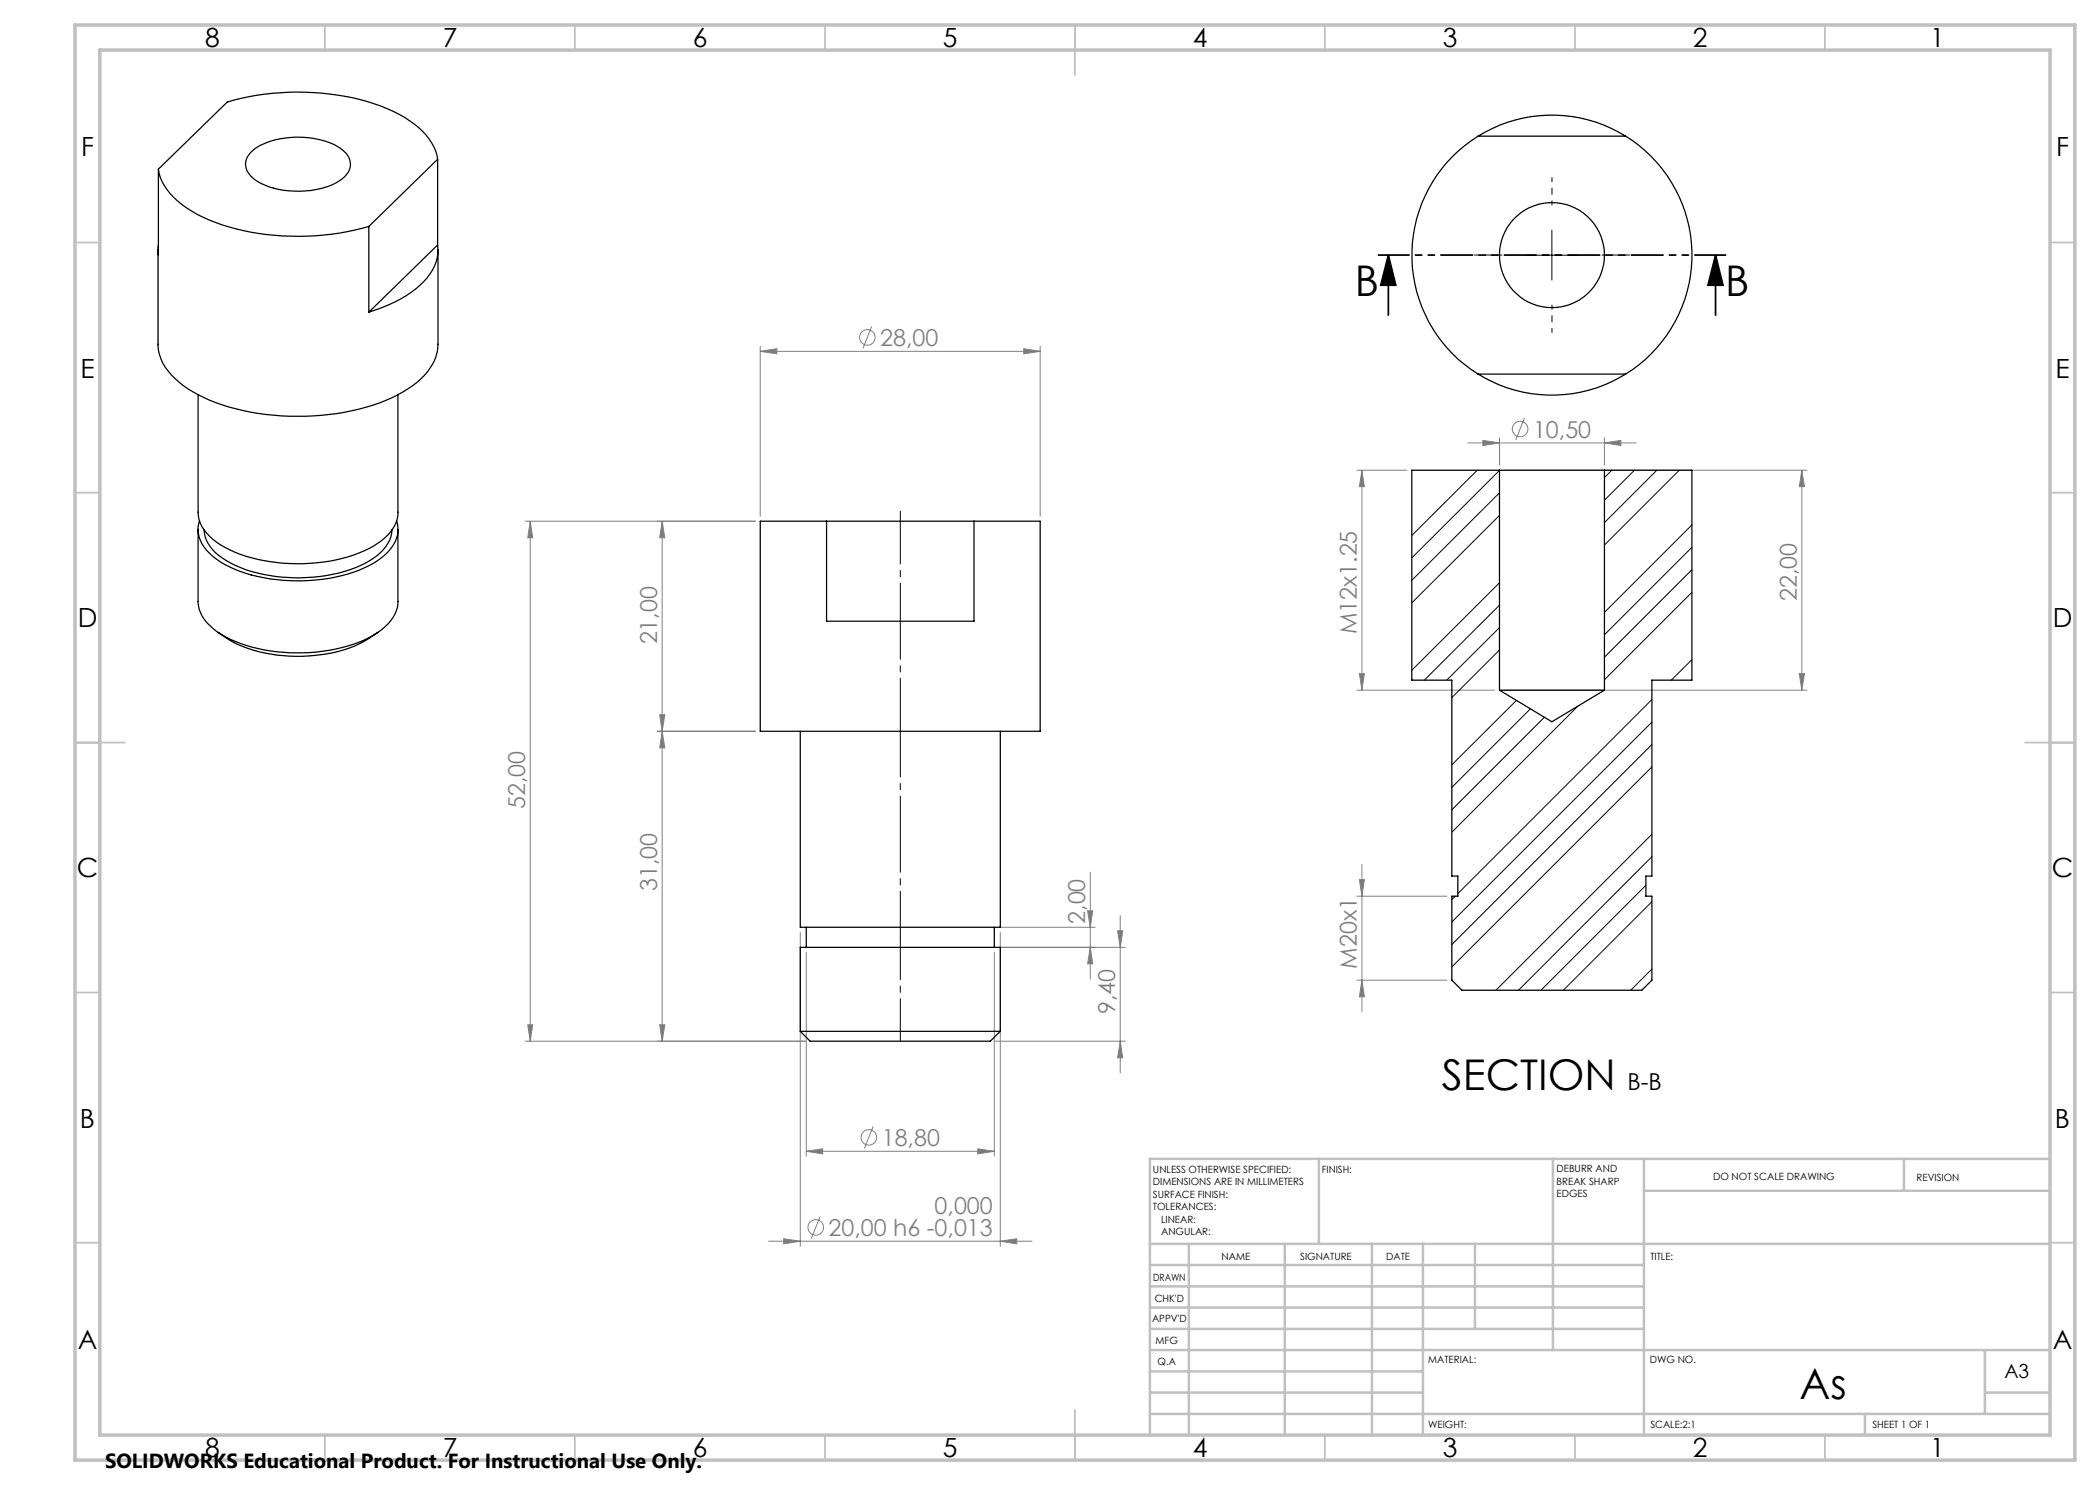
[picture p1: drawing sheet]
<svg xmlns="http://www.w3.org/2000/svg" width="420mm" height="297mm" viewBox="0 0 420 297" stroke-linecap="round" stroke-linejoin="round" font-family="sans-serif">
<g fill="none" stroke="#808080" stroke-width=".2">
<path d="M152 70.3l3.4-.6v1.1zM152 69.2v34.1M152 70.3h56M174.3 65.3l-1.7 4.4M204.8 69.7l3.2 .6-3.2 .5zM208 69.2v34.1M271.4 94h10M272.4 94l.5 3.3h-1zM272.4 94v44M293.5 88.6h33.7M296.6 88.1l3.3 .5-3.3 .5zM299.9 87.6v5.4"/>
<path d="M300.9 94h60.5M304.9 83.6l-1.8 4.4M320.9 88.6l3.3-.5v1zM320.9 87.6v5.4M360.4 94l.5 3.3h-1zM360.4 94v44M105.1 104.2h46M106 104.2l.5 3.4h-.9zM106 104.2v104M132.4 104.2l.6 3.4h-1.1zM132.4 104.2v104M271.4 138h27.5"/>
<path d="M271.9 134.7h1l-.5 3.3zM300.9 138h60.5M359.9 134.7h1l-.5 3.3zM131.4 146.3h19.7M131.9 142.9h1.1l-.6 3.4zM132.4 146.3l.6 3.3h-1.1zM218.1 174.4v21.4M271.4 179.2h18M271.9 175.9h1l-.5 3.3zM272.4 172.9v29.5M160.1 186.5v62.8M161.3 190.5v40.7"/>
<path d="M198.9 190.5v40.7M199.8 189.5h25.2M199.8 185.5h19.2M200.1 186.5v62.8M217.5 182.2h1l-.4 3.3zM218.1 189.5l.4 3.3h-1zM223.5 186.2h1l-.5 3.3zM224 183.1v31.5M271.4 196h18M272.4 196l.5 3.4h-1zM105.1 208.2h55.9M105.6 205h.9l-.5 3.2z"/>
<path d="M131.9 205h1.1l-.6 3.2zM199 208.2h26M224 208.2l.5 3.4h-1zM161.3 230.3l3.2-.5v1zM161.3 230.3h37.6M174.7 225.2l-1.8 4.5M195.5 229.8l3.4 .5-3.4 .5zM153.7 248.2h52.7M156.7 247.8l3.4 .4-3.4 .6zM164 243.3l-1.8 4.4M200.1 248.2l3.2-.4v1z"/>
<circle cx="173.5" cy="67.5" r="1.55"/>
<circle cx="304" cy="85.8" r="1.56"/>
<circle cx="173.8" cy="227.5" r="1.56"/>
<circle cx="163.2" cy="245.5" r="1.55"/>
</g>
<path d="M277.7 51l1.5 6h-3zM277.7 51v12M343.1 51l1.5 6h-3zM343.1 51v12" fill="none" stroke="#000" stroke-width=".35"/>
<path d="M180.1 146.2v-44" fill="none" stroke="#000" stroke-width=".2" stroke-dasharray="15.2 1.3 1.3 1.3" stroke-dashoffset="4.7"/>
<path d="M180.1 187.4v-41.2" fill="none" stroke="#000" stroke-width=".2" stroke-dasharray="15.2 1.3 1.3 1.3" stroke-dashoffset="6.1"/>
<path d="M180.1 208.2v-20.8" fill="none" stroke="#000" stroke-width=".2" stroke-dasharray="15.2 1.3 1.3 1.3" stroke-dashoffset="6.7"/>
<path d="M300.4 51h-5.5M310.4 41v-5.5M320.4 51h5.5M310.4 61v5.5" fill="none" stroke="#000" stroke-width=".2" stroke-dasharray="15.2 1.3 1.3 1.3" stroke-dashoffset="14.4"/>
<path d="M305.4 51h10M310.4 46v10" fill="none" stroke="#000" stroke-width=".2"/>
<path d="M345.1 51h-69.4" fill="none" stroke="#000" stroke-width=".35" stroke-dasharray="6.3 1.3 1.3 1.3 1.3 1.3" stroke-dashoffset=".2"/>
<g fill="none" stroke="#c0c0c0" stroke-width=".35">
<path d="M65 5v5M115 5v5M165 5v5M215 5v10M265 5v5M315 5v5M365 5v5M15 48.5h5M410 48.5h5M15 98.5h5M410 98.5h5M15 148.5h10"/>
<path d="M405 148.5h10M15 198.5h5M410 198.5h5M15 248.5h5M410 248.5h5M65 287v5M115 287v5M165 287v5M215 282v10M265 287v5M315 287v5M365 287v5"/>
</g>
<g fill="none" stroke="#c0c0c0" stroke-width=".5">
<path d="M263.8 231.8v17M310.6 231.8v38.2M328.8 231.8v55.2M328.8 238.2h81.2M380.8 231.8v6.4M410 231.8h-180v55.2M230 248.8h180M230 257.3h98.8M230 253h98.8M237.8 248.8v38.2M257 248.8v38.2M274.4 248.8v38.2"/>
<path d="M284.6 248.8v38.2M295 248.8v17M230 265.8h98.8M230 261.5h98.8M230 278.5h54.6M230 274.3h54.6M230 270h180M397 278.5h13M397 270v12.8M230 282.8h180M373 282.8v4.2"/>
</g>
<path d="M15 5h400v287h-400zM20 10h390v277h-390z" fill="none" stroke="#c0c0c0" stroke-width=".7"/>
<path d="M343.1 51l1.5 6h-3zM277.7 51l1.5 6h-3z" fill="#000"/>
<g fill="#808080">
<path d="M195.5 229.8l3.4 .5-3.4 .5zM161.3 230.3l3.2-.5v1z"/>
<path d="M152 70.3l3.4-.6v1.1zM204.8 69.7l3.2 .6-3.2 .5zM156.7 247.8l3.4 .4-3.4 .6zM200.1 248.2l3.2-.4v1z"/>
<path d="M296.6 88.1l3.3 .5-3.3 .5zM320.9 88.6l3.3-.5v1z"/>
<path d="M131.9 142.9h1.1l-.6 3.4zM132.4 104.2l.6 3.4h-1.1zM131.9 205h1.1l-.6 3.2zM132.4 146.3l.6 3.3h-1.1zM218.1 189.5l.4 3.3h-1zM217.5 182.2h1l-.4 3.3zM224 208.2l.5 3.4h-1zM223.5 186.2h1l-.5 3.3z"/>
<path d="M359.9 134.7h1l-.5 3.3zM360.4 94l.5 3.3h-1zM271.9 134.7h1l-.5 3.3zM272.4 94l.5 3.3h-1z"/>
<path d="M106 104.2l.5 3.4h-.9zM105.6 205h.9l-.5 3.2zM271.9 175.9h1l-.5 3.3zM272.4 196l.5 3.4h-1z"/>
</g>
<g fill="none" stroke="#000" stroke-width=".25">
<path d="M31.7 33.8v17.2v-2M31.7 33.8a10.8 10.8 0 0 0 4.7 7.1 35 35 0 0 0 17 6 51.8 51.8 0 0 0 20.4-1.6M50.3 30.3a14.1 14.1 0 0 1 9.6-2.9 13.4 13.4 0 0 1 9.2 3.1 3.2 3.2 0 0 1-.2 4.9 14.7 14.7 0 0 1-10.5 2.8 12.5 12.5 0 0 1-8.3-3.1 3.2 3.2 0 0 1 .2-4.8zM87.5 31.9a11.7 11.7 0 0 0-5.6-7.8 38.7 38.7 0 0 0-19.3-5.6 49.9 49.9 0 0 0-17.2 1.9l-13.7 13.4M87.5 31.9v17.1M87.5 31.9l-13.7 13.4M295.6 27.2a28 28 0 0 0 0 47.6M295.6 27.2a27.9 27.9 0 0 1 29.5 0M295.6 27.2h29.5M325.1 27.2a28 28 0 0 1 0 47.6M31.6 50v18.9a9.7 9.7 0 0 0 4.1 7.4 31.1 31.1 0 0 0 14.5 6.1 49.8 49.8 0 0 0 28.1-2.8 16.6 16.6 0 0 0 8.7-7.6 8 8 0 0 0 .6-3.1v-18.9M73.8 45.3v17.1"/>
<path d="M87.5 49a9.1 9.1 0 0 1-3.5 8.1 26.4 26.4 0 0 1-10.2 5.3M87.5 49l-13.7 13.4M39.6 78.9v23.5a7.4 7.4 0 0 0 3.7 6 29.5 29.5 0 0 0 17.3 4.3 27.9 27.9 0 0 0 15.7-4.5 7.4 7.4 0 0 0 3.3-5.8v-23.5M295.6 74.8a27.9 27.9 0 0 0 29.5 0M295.6 74.8h29.5M299.9 94h21M299.9 94h-17.5v42h8v39.2h1.2v4h-1.2v16.8l2 2h36l2-2v-16.8h-1.2v-4h1.2v-39.2h8v-42h-17.5M299.9 94v44M320.9 94v44M39.6 105.9v14.4a7 7 0 0 0 2.9 5.4 25.2 25.2 0 0 0 14.1 4.8 32.6 32.6 0 0 0 18-3.4 8.9 8.9 0 0 0 5-6.3v-14.9M39.9 104.2a6.1 6.1 0 0 0 2 6.5 22.4 22.4 0 0 0 12.1 5.1 34.7 34.7 0 0 0 19.7-2.6 10 10 0 0 0 5.8-6.1 6.3 6.3 0 0 0-.2-2.9M40.8 106a7.1 7.1 0 0 0 3.7 5.6 28.2 28.2 0 0 0 17 3.9 25.6 25.6 0 0 0 13.9-4.4 7.1 7.1 0 0 0 3-5.1"/>
<path d="M165.3 104.2h-13.3v42.1h56v-42.1h-13.2M165.3 104.2v20h29.5v-20M165.3 104.2h29.5M43.6 126.5a25.6 25.6 0 0 0 15.5 4.8 26.1 26.1 0 0 0 16.5-4.8M299.9 138h21M299.9 138l10.5 6.4 10.5-6.4M160.1 146.3v39.2h40v-39.2M161.3 185.5v4M198.9 185.5v4M160.1 206.3l1.9 1.9h36l2.1-1.9M160.1 206.3h40M160.1 206.3v-16.8h40v16.8"/>
<circle cx="310.4" cy="51" r="10.5"/>
</g>
<g fill="none" stroke="#000" stroke-width=".2">
<path d="M295.5 94l-13.1 13.1M299.9 94.1l-17.5 17.5M299.9 98.6l-17.5 17.5M322.4 94l-1.5 1.5M326.9 94l-6 6M331.4 94l-10.5 10.5M335.8 94l-14.9 15M299.9 116.6l-17.5 17.5M299.9 103.1l-17.5 17.5M338.4 105l-17.5 17.5M338.4 109.5l-17.5 17.5M338.4 113.9l-17.5 17.5"/>
<path d="M338.4 118.5l-17.5 17.5M299.9 121l-15 15M299.9 125.5l-10.6 10.5M299.9 130l-9.5 9.5M330.4 139.9l-38.8 38.8M338.4 131.9l-4.1 4.1M303.3 140.1l-12.9 12.9M306.1 141.8l-15.7 15.7M308.9 143.4l-18.5 18.6M315.6 141.2l-25.2 25.2M330.4 144.4l-40 40M330.4 148.9l-40 40"/>
<path d="M330.4 153.4l-40 40M291.1 179.2l-.7 .7M329.2 177.1l-21 20.9M330.4 166.9l-31.2 31.1M330.4 171.3l-26.7 26.7M330.4 193.8l-4.3 4.2M330.4 180.3l-17.7 17.7"/>
</g>
<g font-size="8.5">
<text x="271" y="59.3">B</text>
<text x="345" y="59.3">B</text>
<text x="288.4" y="218">SECTION</text>
<text x="359.9" y="279.7">As</text>
</g>
<g font-size="5.3">
<text x="41" y="9.5">8</text>
<text x="88.5" y="9.5">7</text>
<text x="138.5" y="9.5">6</text>
<text x="188.5" y="9.5">5</text>
<text x="238.5" y="9.5">4</text>
<text x="288.5" y="9.5">3</text>
<text x="338.5" y="9.5">2</text>
<text x="386" y="9.5">1</text>
<text x="16.2" y="31.2">F</text>
<text x="411.2" y="31.2">F</text>
<text x="16.1" y="75.5">E</text>
<text x="411.1" y="75.5">E</text>
<text x="15.5" y="125.5">D</text>
<text x="410.5" y="125.5">D</text>
<text x="15.4" y="175.5">C</text>
<text x="410.4" y="175.5">C</text>
<text x="16" y="225.5">B</text>
<text x="411" y="225.5">B</text>
<text x="15.5" y="269.7">A</text>
<text x="410.5" y="269.7">A</text>
<text x="41" y="291.5">8</text>
<text x="88.5" y="291.5">7</text>
<text x="138.5" y="291.5">6</text>
<text x="188.5" y="291.5">5</text>
<text x="238.5" y="291.5">4</text>
<text x="288.5" y="291.5">3</text>
<text x="338.5" y="291.5">2</text>
<text x="386" y="291.5">1</text>
</g>
<g font-size="4.7" fill="#808080">
<text x="176" y="69.2">28,00</text>
<text x="306.6" y="87.5">10,50</text>
<text x="359.4" y="120.2" transform="rotate(-90 359.4 120.2)">22,00</text>
<text x="131.4" y="128.9" transform="rotate(-90 131.4 128.9)">21,00</text>
<text x="271.4" y="126.9" transform="rotate(-90 271.4 126.9)">M12x1.25</text>
<text x="105" y="161.9" transform="rotate(-90 105 161.9)">52,00</text>
<text x="131.4" y="178.2" transform="rotate(-90 131.4 178.2)">31,00</text>
<text x="217" y="184.8" transform="rotate(-90 217 184.8)">2,00</text>
<text x="271.4" y="193.7" transform="rotate(-90 271.4 193.7)">M20x1</text>
<text x="223.1" y="202.8" transform="rotate(-90 223.1 202.8)">9,40</text>
<text x="176.4" y="229.2">18,80</text>
<text x="186.9" y="242.7">0,000</text>
<text x="165.7" y="247.2">20,00 h6 -0,013</text>
</g>
<text font-size="4.7" x="325.5" y="218">B-B</text>
<text font-size="4.1" x="21" y="293.7">SOLIDWORKS Educational Product. For Instructional Use Only.</text>
<text font-size="3.9" x="400.9" y="275.5">A3</text>
<g font-size="2">
<text x="230.6" y="234.6">UNLESS OTHERWISE SPECIFIED:</text>
<text x="230.6" y="237.1">DIMENSIONS ARE IN MILLIMETERS</text>
<text x="230.6" y="239.6">SURFACE FINISH:</text>
<text x="264.4" y="234.6">FINISH:</text>
<text x="311.3" y="234.5">DEBURR AND</text>
<text x="311.3" y="237">BREAK SHARP</text>
<text x="311.3" y="239.5">EDGES</text>
<text x="342.6" y="236">DO NOT SCALE DRAWING</text>
<text x="383.3" y="236.2">REVISION</text>
<text x="230.6" y="242.1">TOLERANCES:</text>
<text x="232.2" y="244.6">LINEAR:</text>
<text x="232.2" y="247.1">ANGULAR:</text>
<text x="244.3" y="252">NAME</text>
<text x="260" y="251.9">SIGNATURE</text>
<text x="277.2" y="251.9">DATE</text>
<text x="330.1" y="251.9">TITLE:</text>
<text x="230.6" y="256.1">DRAWN</text>
<text x="230.9" y="260.3">CHK'D</text>
<text x="230.4" y="264.4">APPV'D</text>
<text x="231.1" y="268.8">MFG</text>
<text x="231.5" y="273">Q.A</text>
<text x="285.6" y="272.5">MATERIAL:</text>
<text x="330" y="272.5">DWG NO.</text>
<text x="285.6" y="285.5">WEIGHT:</text>
<text x="330.1" y="285.6">SCALE:2:1</text>
<text x="374.5" y="285.6">SHEET 1 OF 1</text>
</g>
</svg>
